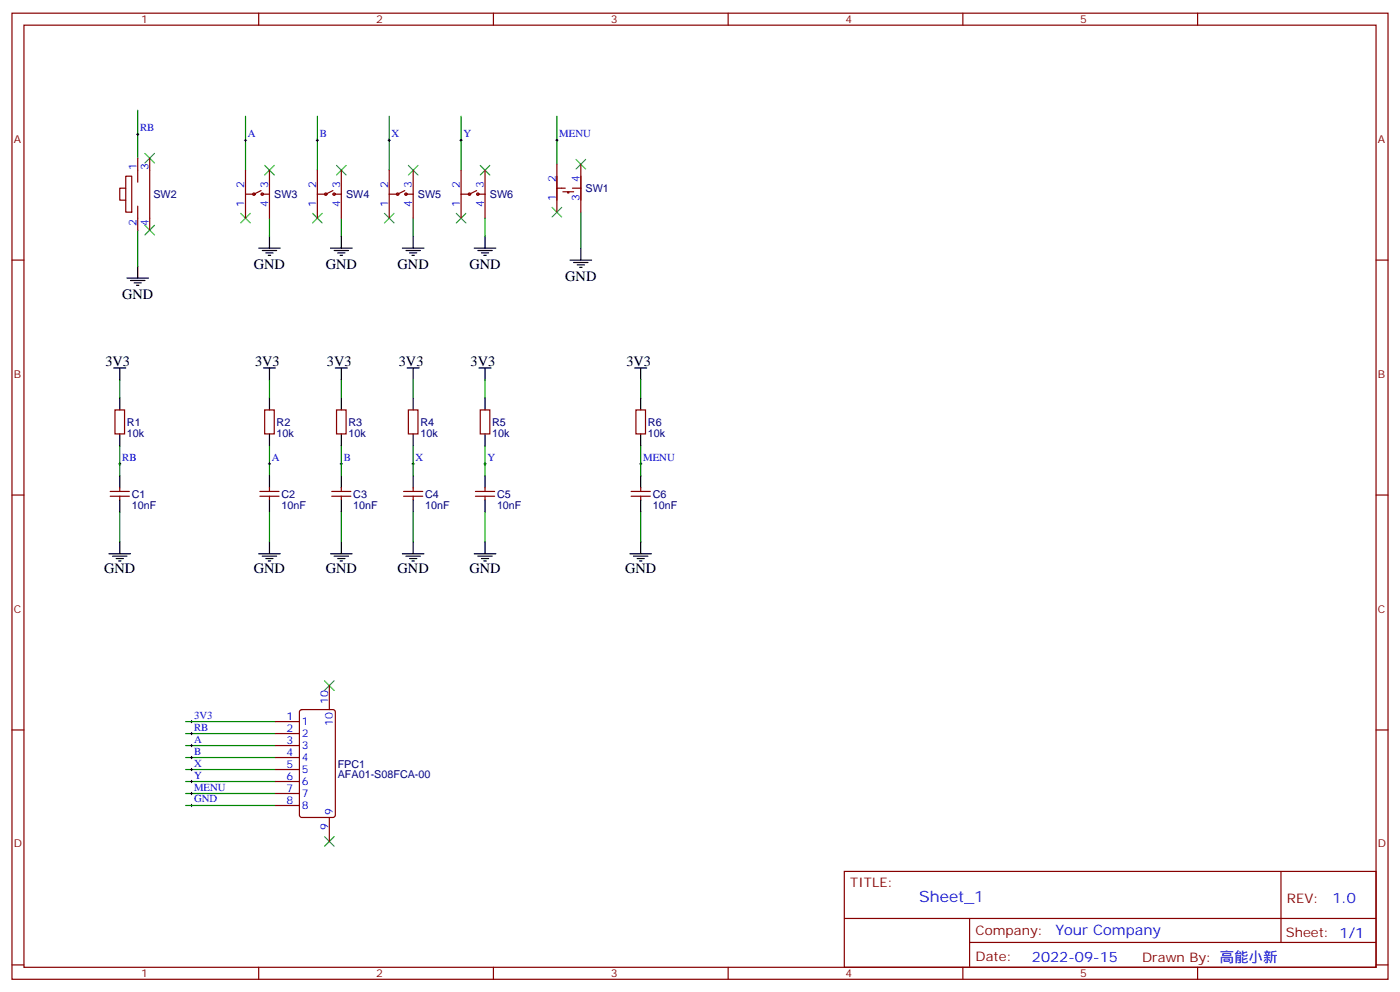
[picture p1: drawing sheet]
<svg xmlns="http://www.w3.org/2000/svg" width="412mm" height="292mm" viewBox="0 0 412 292" stroke-linecap="round" stroke-linejoin="round" font-family="sans-serif">
<g fill="none" stroke="#870000" stroke-width=".35">
<path d="M3.5 3.9h405.4v284.3h-405.4zM7.1 7.4h398.2v277.3h-398.2zM76.2 3.9v3.5M145.3 3.9v3.5M214.5 3.9v3.5M283.6 3.9v3.5M352.8 3.9v3.5M37 55.4h-1.7v3.5h1.7M37 51.9h1.8v10.5h-1.8zM40.6 46.6v7M44.1 46.6v21.1M72.3 50.1v14.1"/>
<path d="M76.9 56.1l-2.1 1h-2.5M76.9 57.1h2.5M79.4 50.1v14.1M93.5 50.1v14.1M98.1 56.1l-2.1 1h-2.5M98.1 57.1h2.4M100.5 50.1v14.1M114.7 50.1v14.1M119.2 56.1l-2.1 1h-2.4M119.2 57.1h2.5M121.7 50.1v14.1M135.8 50.1v14.1"/>
<path d="M140.4 56.1l-2.1 1h-2.5M140.4 57.1h2.5M142.9 50.1v14.1M164 48.3v14.1M164 55.4h2.5M165.8 56.4h3.2M167.2 56.4v.4h.4v-.4M168.6 55.4h2.5M171.1 48.3v14.1M3.5 76.6h3.6M40.6 60.7v7M405.3 76.6h3.6"/>
<path d="M33.9 120.6h2.8v7.1h-2.8zM78 120.6h2.8v7.1h-2.8zM99.1 120.6h2.9v7.1h-2.9zM120.3 120.6h2.8v7.1h-2.8zM141.5 120.6h2.8v7.1h-2.8zM187.3 120.6h2.8v7.1h-2.8zM3.5 145.7h3.6M32.5 146h5.6M32.5 144.6h5.6M35.3 143.6v1M35.3 146v1.1M76.6 146h5.6"/>
<path d="M76.6 144.6h5.6M79.4 143.6v1M79.4 146v1.1M97.7 146h5.7M97.7 144.6h5.7M100.5 143.6v1M100.5 146v1.1M118.9 146h5.6M118.9 144.6h5.6M121.7 143.6v1M121.7 146v1.1M140.1 146h5.6"/>
<path d="M140.1 144.6h5.6M142.9 143.6v1M142.9 146v1.1M185.9 146h5.7M185.9 144.6h5.7M188.7 143.6v1M188.7 146v1.1M405.3 145.7h3.6M3.5 214.8h3.6M81.1 212.4h7.1M81.1 215.9h7.1M81.1 219.4h7.1"/>
<path d="M88.4 209.1l.5-.3h9.2l.6 .5 .1 30.6-.5 .6-9.4 .1-.7-.5v-30.6zM97 201.8v7M405.3 214.8h3.6M81.1 223h7.1M81.1 226.5h7.1M81.1 230h7.1M81.1 233.5h7.1M81.1 237.1h7.1M97 240.6v7M248.7 256.5h156.6v28.2h-156.6zM377.3 256.5v20.9M248.7 270.3h156.5"/>
<path d="M285.6 277.4h119.6M285.6 270.3v14.1M3.5 284h3.6M76.2 284.7v3.5M145.3 284.7v3.5M214.5 284.7v3.5M283.6 284.7v3.5M352.8 284.7v3.5M405.3 284h3.6"/>
<circle cx="74.8" cy="57.1" r=".35"/>
<circle cx="77.3" cy="57.1" r=".35"/>
<circle cx="96" cy="57.1" r=".35"/>
<circle cx="98.4" cy="57.1" r=".35"/>
<circle cx="117.1" cy="57.1" r=".35"/>
<circle cx="119.6" cy="57.1" r=".35"/>
<circle cx="138.3" cy="57.1" r=".35"/>
<circle cx="140.8" cy="57.1" r=".35"/>
</g>
<g fill="none" stroke="#3c3" stroke-width=".35">
<path d="M42.7 45.2l2.8 2.8M45.5 45.2l-2.8 2.8M78 48.7l2.8 2.8M80.8 48.7l-2.8 2.8M99.1 48.7l2.9 2.8M102 48.7l-2.9 2.8M120.3 48.7l2.8 2.8M123.1 48.7l-2.8 2.8M141.5 48.7l2.8 2.8M144.3 48.7l-2.8 2.8M169.7 46.9l2.8 2.8M172.5 46.9l-2.8 2.8"/>
<path d="M42.7 66.3l2.8 2.8M45.5 66.3l-2.8 2.8M70.9 62.8l2.8 2.8M73.7 62.8l-2.8 2.8M92.1 62.8l2.8 2.8M94.9 62.8l-2.8 2.8M113.2 62.8l2.9 2.8M116.1 62.8l-2.9 2.8M134.4 62.8l2.8 2.8M137.2 62.8l-2.8 2.8M162.6 61l2.9 2.9M165.5 61l-2.9 2.9"/>
<path d="M95.6 200.4l2.8 2.8M98.4 200.4l-2.8 2.8M95.6 246.2l2.8 2.9M98.4 246.2l-2.8 2.9"/>
</g>
<g fill="none" stroke="#008700" stroke-width=".35">
<path d="M40.6 32.5v14.1M72.3 34.2v15.9M93.5 34.2v15.9M114.7 34.2v15.9M135.8 34.2v15.9M164 34.2v14.1M40.6 67.7v10.6M79.4 64.2v5.3M100.5 64.2v5.3M121.7 64.2v5.3M142.9 64.2v5.3M171.1 62.4v10.6"/>
<path d="M35.3 111.8v5.3M79.4 111.8v5.3M100.5 111.8v5.3M121.7 111.8v5.3M142.9 111.8v5.3M188.7 111.8v5.3M35.3 131.2v8.9M79.4 131.2v8.9M100.5 131.2v8.9M121.7 131.2v8.9M142.9 131.2v8.9M188.7 131.2v8.9"/>
<path d="M35.3 150.6v8.9M79.4 150.6v8.9M100.5 150.6v8.9M121.7 150.6v8.9M142.9 150.6v8.9M188.7 150.6v8.9M54.7 219.4h26.4M54.7 215.9h26.4M54.7 212.4h26.4M54.7 233.5h26.4M54.7 237.1h26.4M54.7 226.5h26.4"/>
<path d="M54.7 230h26.4M54.7 223h26.4"/>
</g>
<g fill="none" stroke="#000" stroke-width=".35">
<path d="M40.6 78.3v3.5M76.2 73h6.3M77.3 73.7h4.2M78.3 74.4h2.1M79 75.1h.7M79.4 69.5v3.5M97.4 73h6.3M98.4 73.7h4.3M99.5 74.4h2.1M100.2 75.1h.7M100.5 69.5v3.5M118.5 73h6.4"/>
<path d="M119.6 73.7h4.2M120.6 74.4h2.2M121.4 75.1h.7M121.7 69.5v3.5M139.7 73h6.3M140.8 73.7h4.2M141.8 74.4h2.1M142.5 75.1h.7M142.9 69.5v3.5M167.9 76.6h6.4M169 77.3h4.2M170 78h2.2"/>
<path d="M170.7 78.7h.7M171.1 73v3.6M37.4 81.8h6.3M38.5 82.5h4.2M39.5 83.3h2.1M40.2 84h.7M33.5 108.3h3.5M35.3 108.3v3.5M35.3 117.1v3.5M77.6 108.3h3.5M79.4 108.3v3.5M79.4 117.1v3.5"/>
<path d="M98.8 108.3h3.5M100.5 108.3v3.5M100.5 117.1v3.5M119.9 108.3h3.6M121.7 108.3v3.5M121.7 117.1v3.5M141.1 108.3h3.5M142.9 108.3v3.5M142.9 117.1v3.5M187 108.3h3.5M188.7 108.3v3.5M188.7 117.1v3.5"/>
<path d="M35.3 127.7v3.5M79.4 127.7v3.5M100.5 127.7v3.5M121.7 127.7v3.5M142.9 127.7v3.5M188.7 127.7v3.5M35.3 140.1v3.5M35.3 147.1v3.5M35.3 159.5v3.5M79.4 140.1v3.5M79.4 147.1v3.5M79.4 159.5v3.5"/>
<path d="M100.5 140.1v3.5M100.5 147.1v3.5M100.5 159.5v3.5M121.7 140.1v3.5M121.7 147.1v3.5M121.7 159.5v3.5M142.9 140.1v3.5M142.9 147.1v3.5M142.9 159.5v3.5M188.7 140.1v3.5M188.7 147.1v3.5M188.7 159.5v3.5"/>
<path d="M32.1 163h6.4M33.2 163.7h4.2M34.2 164.4h2.1M34.9 165.1h.7M76.2 163h6.3M77.3 163.7h4.2M78.3 164.4h2.1M79 165.1h.7M97.4 163h6.3M98.4 163.7h4.3M99.5 164.4h2.1M100.2 165.1h.7"/>
<path d="M118.5 163h6.4M119.6 163.7h4.2M120.6 164.4h2.2M121.4 165.1h.7M139.7 163h6.3M140.8 163.7h4.2M141.8 164.4h2.1M142.5 165.1h.7M185.6 163h6.3M186.6 163.7h4.3M187.7 164.4h2.1M188.4 165.1h.7"/>
</g>
<g fill="none" stroke="#000" stroke-width=".29">
<path d="M40.2 39.5h.7M40.6 39.2v.7M72 41.3h.7M72.3 40.9v.7M93.1 41.3h.7M93.5 40.9v.7M114.3 41.3h.7M114.7 40.9v.7M135.5 41.3h.7M135.8 40.9v.7M163.7 41.3h.7M164 40.9v.7"/>
<path d="M34.9 136.5h.7M35.3 136.2v.7M79 136.5h.7M79.4 136.2v.7M100.2 136.5h.7M100.5 136.2v.7M121.4 136.5h.7M121.7 136.2v.7M142.5 136.5h.7M142.9 136.2v.7M188.4 136.5h.7M188.7 136.2v.7"/>
<path d="M56.1 212.4h.7M56.1 215.9h.7M56.1 219.4h.7M56.4 212v.7M56.4 215.5v.8M56.4 219.1v.7M56.1 237.1h.7M56.1 223h.7M56.1 226.5h.7M56.1 230h.7M56.1 233.5h.7M56.4 222.6v.7"/>
<path d="M56.4 226.1v.7M56.4 229.7v.7M56.4 233.2v.7M56.4 236.7v.7"/>
</g>
<text font-size="4.6" fill="#00f" x="270.8" y="265.5">Sheet_1</text>
<g font-size="4.2">
<text x="74.8" y="79.1">GND</text>
<text x="96" y="79.1">GND</text>
<text x="117.1" y="79.1">GND</text>
<text x="138.3" y="79.1">GND</text>
<text x="166.5" y="82.6">GND</text>
<text x="36" y="87.9">GND</text>
<text x="31" y="107.6">3V3</text>
<text x="75.1" y="107.6">3V3</text>
<text x="96.3" y="107.6">3V3</text>
<text x="117.5" y="107.6">3V3</text>
<text x="138.6" y="107.6">3V3</text>
<text x="184.5" y="107.6">3V3</text>
<text x="30.7" y="168.6">GND</text>
<text x="74.8" y="168.6">GND</text>
<text x="96" y="168.6">GND</text>
<text x="117.1" y="168.6">GND</text>
<text x="138.3" y="168.6">GND</text>
<text x="184.1" y="168.6">GND</text>
</g>
<g font-size="4.2" fill="#00f">
<text x="392.5" y="265.7">1.0</text>
<text x="310.9" y="275.3">Your Company</text>
<text x="304" y="283.1">2022-09-15</text>
</g>
<g font-size="3.9" fill="#800">
<text x="250.5" y="261.1">TITLE:</text>
<text x="379.1" y="265.7">REV:</text>
<text x="287.4" y="275.3">Company:</text>
<text x="378.7" y="275.9">Sheet: 1/1</text>
<text x="287.4" y="282.9">Date:</text>
<text x="336.4" y="283">Drawn By: 高能小新</text>
</g>
<g font-size="3.2" fill="#800">
<text x="41.6" y="6.9">1</text>
<text x="110.8" y="6.9">2</text>
<text x="179.9" y="6.9">3</text>
<text x="249.1" y="6.9">4</text>
<text x="318.2" y="6.9">5</text>
<text x="4.1" y="42">A</text>
<text x="405.9" y="42">A</text>
<text x="4.1" y="111.1">B</text>
<text x="405.9" y="111.1">B</text>
<text x="4.1" y="180.3">C</text>
<text x="405.9" y="180.3">C</text>
<text x="4.1" y="249.4">D</text>
<text x="405.9" y="249.4">D</text>
<text x="41.6" y="287.7">1</text>
<text x="110.8" y="287.7">2</text>
<text x="179.9" y="287.7">3</text>
<text x="249.1" y="287.7">4</text>
<text x="318.2" y="287.7">5</text>
</g>
<g font-size="3.2" fill="#00f">
<text x="41.3" y="38.6">RB</text>
<text x="73" y="40.4">A</text>
<text x="94.2" y="40.4">B</text>
<text x="115.4" y="40.4">X</text>
<text x="136.5" y="40.4">Y</text>
<text x="164.7" y="40.4">MENU</text>
<text x="40.2" y="49.9" transform="rotate(-90 40.2 49.9)">1</text>
<text x="43.7" y="49.9" transform="rotate(-90 43.7 49.9)">3</text>
<text x="163.7" y="53.6" transform="rotate(-90 163.7 53.6)">2</text>
<text x="170.7" y="53.6" transform="rotate(-90 170.7 53.6)">4</text>
<text x="72" y="55.4" transform="rotate(-90 72 55.4)">2</text>
<text x="79" y="55.4" transform="rotate(-90 79 55.4)">3</text>
<text x="93.1" y="55.4" transform="rotate(-90 93.1 55.4)">2</text>
<text x="100.2" y="55.4" transform="rotate(-90 100.2 55.4)">3</text>
<text x="114.3" y="55.4" transform="rotate(-90 114.3 55.4)">2</text>
<text x="121.4" y="55.4" transform="rotate(-90 121.4 55.4)">3</text>
<text x="135.5" y="55.4" transform="rotate(-90 135.5 55.4)">2</text>
<text x="142.5" y="55.4" transform="rotate(-90 142.5 55.4)">3</text>
<text x="163.7" y="59.2" transform="rotate(-90 163.7 59.2)">1</text>
<text x="170.7" y="59.2" transform="rotate(-90 170.7 59.2)">3</text>
<text x="72" y="60.9" transform="rotate(-90 72 60.9)">1</text>
<text x="79" y="60.9" transform="rotate(-90 79 60.9)">4</text>
<text x="93.1" y="60.9" transform="rotate(-90 93.1 60.9)">1</text>
<text x="100.2" y="60.9" transform="rotate(-90 100.2 60.9)">4</text>
<text x="114.3" y="60.9" transform="rotate(-90 114.3 60.9)">1</text>
<text x="121.4" y="60.9" transform="rotate(-90 121.4 60.9)">4</text>
<text x="135.5" y="60.9" transform="rotate(-90 135.5 60.9)">1</text>
<text x="142.5" y="60.9" transform="rotate(-90 142.5 60.9)">4</text>
<text x="40.2" y="66.4" transform="rotate(-90 40.2 66.4)">2</text>
<text x="43.7" y="66.4" transform="rotate(-90 43.7 66.4)">4</text>
<text x="36" y="135.6">RB</text>
<text x="80.1" y="135.6">A</text>
<text x="101.2" y="135.6">B</text>
<text x="122.4" y="135.6">X</text>
<text x="143.6" y="135.6">Y</text>
<text x="189.4" y="135.6">MENU</text>
<text x="96.7" y="207.1" transform="rotate(-90 96.7 207.1)">10</text>
<text x="57.1" y="211.5">3V3</text>
<text x="57.1" y="215">RB</text>
<text x="84.4" y="212">1</text>
<text x="84.4" y="215.5">2</text>
<text x="88.9" y="213.4">1</text>
<text x="98.1" y="213.6" transform="rotate(-90 98.1 213.6)">10</text>
<text x="57.1" y="218.5">A</text>
<text x="84.4" y="219.1">3</text>
<text x="88.9" y="217">2</text>
<text x="88.9" y="220.5">3</text>
<text x="57.1" y="222.1">B</text>
<text x="57.1" y="225.6">X</text>
<text x="84.4" y="222.6">4</text>
<text x="84.4" y="226.1">5</text>
<text x="88.9" y="224">4</text>
<text x="88.9" y="227.5">5</text>
<text x="57.1" y="229.1">Y</text>
<text x="57.1" y="232.7">MENU</text>
<text x="84.4" y="229.7">6</text>
<text x="84.4" y="233.2">7</text>
<text x="88.9" y="231.1">6</text>
<text x="57.1" y="236.2">GND</text>
<text x="84.4" y="236.7">8</text>
<text x="88.9" y="234.6">7</text>
<text x="88.9" y="238.1">8</text>
<text x="98.1" y="239.9" transform="rotate(-90 98.1 239.9)">9</text>
<text x="96.7" y="244.4" transform="rotate(-90 96.7 244.4)">9</text>
</g>
<g font-size="3.2" fill="#000080">
<text x="45.2" y="58.3">SW2</text>
<text x="80.8" y="58.4">SW3</text>
<text x="102" y="58.4">SW4</text>
<text x="123.1" y="58.4">SW5</text>
<text x="144.3" y="58.4">SW6</text>
<text x="172.5" y="56.6">SW1</text>
<text x="37.4" y="125.4">R1</text>
<text x="81.5" y="125.4">R2</text>
<text x="102.7" y="125.4">R3</text>
<text x="123.8" y="125.4">R4</text>
<text x="145" y="125.4">R5</text>
<text x="190.9" y="125.4">R6</text>
<text x="37.4" y="128.5">10k</text>
<text x="81.5" y="128.5">10k</text>
<text x="102.7" y="128.5">10k</text>
<text x="123.8" y="128.5">10k</text>
<text x="145" y="128.5">10k</text>
<text x="190.9" y="128.5">10k</text>
<text x="38.8" y="149.7">10nF</text>
<text x="38.8" y="146.6">C1</text>
<text x="82.9" y="149.7">10nF</text>
<text x="82.9" y="146.6">C2</text>
<text x="104.1" y="149.7">10nF</text>
<text x="104.1" y="146.6">C3</text>
<text x="125.2" y="149.7">10nF</text>
<text x="125.2" y="146.6">C4</text>
<text x="146.4" y="149.7">10nF</text>
<text x="146.4" y="146.6">C5</text>
<text x="192.3" y="149.7">10nF</text>
<text x="192.3" y="146.6">C6</text>
<text x="99.5" y="225.9">FPC1</text>
<text x="99.5" y="229.1">AFA01-S08FCA-00</text>
</g>
</svg>
